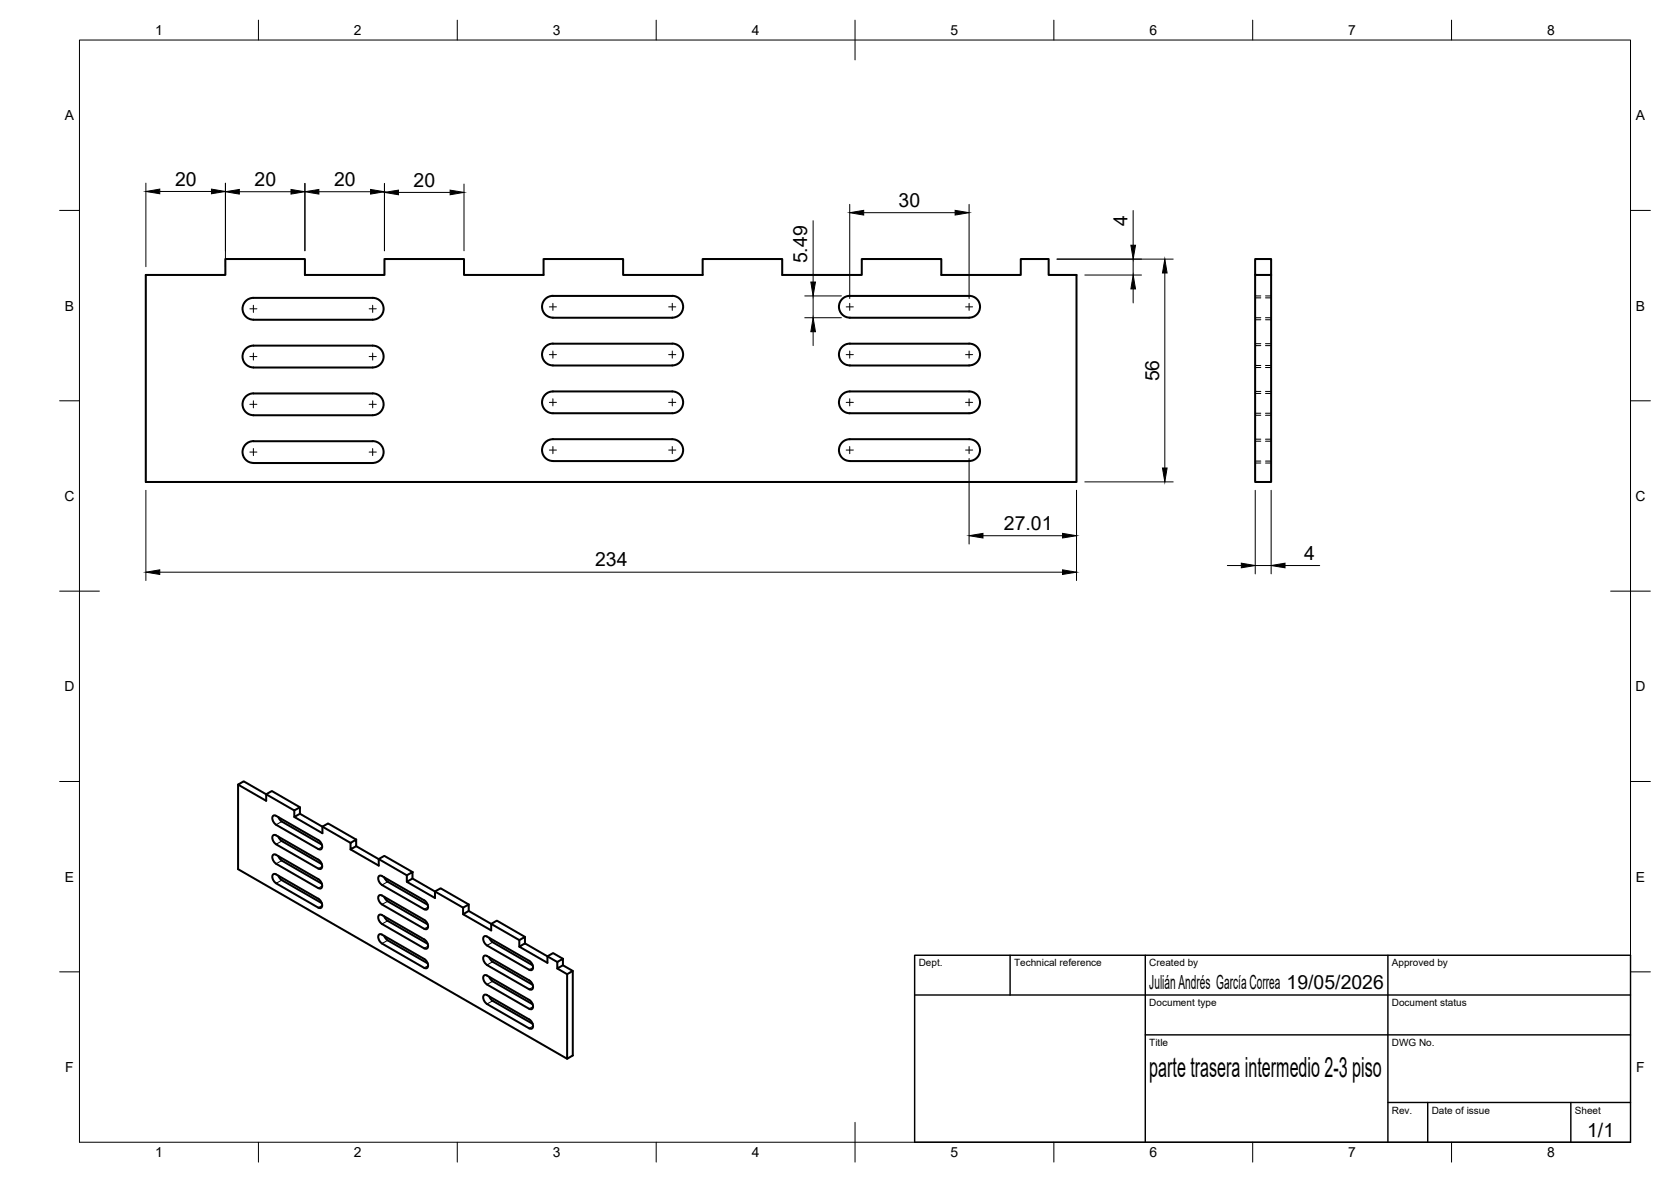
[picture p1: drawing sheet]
<svg xmlns="http://www.w3.org/2000/svg" width="420mm" height="297mm" viewBox="0 0 420 297" stroke-linecap="round" stroke-linejoin="round" font-family="sans-serif">
<!-- layer: Visible -->
<g fill="none" stroke="#000" stroke-width=".51">
<path d="M36.7 69.1h20v-4h20v4h20v-4h20v4h20v-4h20v4h20v-4h20v4h20v-4h20v4h20v-4h7v4h7v52h-234zM62 75.5l1.1-.6h.6h30a2.75 2.75 0 0 1 2.8 2.7 2.75 2.75 0 0 1-2.8 2.8l-30-.1a2.74 2.74 0 0 1-2.6-1.8 2.74 2.74 0 0 1 .9-3zM137.3 74.9l1.1-.5 .6-.1h30a2.75 2.75 0 0 1 2.8 2.8 2.75 2.75 0 0 1-2.8 2.7h-30a2.74 2.74 0 0 1-2.6-1.8 2.74 2.74 0 0 1 .9-3.1zM243.7 74.4l-30-.1a2.74 2.74 0 0 0-2.8 2.8 2.74 2.74 0 0 0 2.8 2.7h30M243.7 74.3a2.74 2.74 0 0 1 2.7 2.8 2.74 2.74 0 0 1-2.7 2.7M315.6 65.1h4v4h-4zM315.6 69.1v52h4v-52M61.6 99.9a2.74 2.74 0 0 1 2.1-1h30a2.75 2.75 0 0 1 2.8 2.7 2.75 2.75 0 0 1-2.8 2.8l-30-.1a2.74 2.74 0 0 1-2.4-1.5 2.74 2.74 0 0 1 .3-2.9zM62 87.5l1.1-.6h.6h30a2.75 2.75 0 0 1 2.8 2.7 2.75 2.75 0 0 1-2.8 2.8l-30-.1a2.74 2.74 0 0 1-2.6-1.8 2.74 2.74 0 0 1 .9-3zM137.3 86.9l1.1-.5h.6l30-.1a2.74 2.74 0 0 1 2.8 2.8 2.74 2.74 0 0 1-2.8 2.7h-30a2.74 2.74 0 0 1-2.6-1.8 2.74 2.74 0 0 1 .9-3.1zM137.3 99l1.1-.6h.6h30a2.74 2.74 0 0 1 2.8 2.7 2.74 2.74 0 0 1-2.8 2.8h-30a2.74 2.74 0 0 1-2.6-1.9 2.74 2.74 0 0 1 .9-3zM243.7 86.4l-30-.1a2.74 2.74 0 0 0-2.8 2.8 2.74 2.74 0 0 0 2.8 2.7h30"/>
<path d="M243.7 98.4h-30a2.74 2.74 0 0 0-2.8 2.7 2.74 2.74 0 0 0 2.8 2.8h30M243.7 86.3a2.74 2.74 0 0 1 2.7 2.8 2.74 2.74 0 0 1-2.7 2.7M243.7 98.4a2.74 2.74 0 0 1 2.7 2.7 2.74 2.74 0 0 1-2.7 2.8M62 111.5l1.1-.6h.6h30a2.75 2.75 0 0 1 2.8 2.7 2.75 2.75 0 0 1-2.8 2.8l-30-.1a2.74 2.74 0 0 1-2.6-1.8 2.74 2.74 0 0 1 .9-3zM137.3 111l1.1-.6h.6h30a2.75 2.75 0 0 1 2.8 2.7 2.75 2.75 0 0 1-2.8 2.8h-30a2.74 2.74 0 0 1-2.6-1.9 2.74 2.74 0 0 1 .9-3zM243.7 110.4h-30a2.74 2.74 0 0 0-2.8 2.7 2.74 2.74 0 0 0 2.8 2.8h30M243.7 110.4a2.74 2.74 0 0 1 2.7 2.7 2.74 2.74 0 0 1-2.7 2.8M59.9 197.2v21.2l82.7 47.7M69.4 209.9l10.6 6.1 .8 .9a.93 .93 0 0 1-.4 1.5l-11-6.2M69.4 214.8l10.6 6.1 .8 .9a.93 .93 0 0 1-.4 1.5l-.4-.1M69.4 205l10.6 6.1 .8 .9a.93 .93 0 0 1-.4 1.5l-11-6.2M69.4 219.7l10.6 6.1 .8 1a.93 .93 0 0 1-.4 1.4l-.4-.1"/>
<path d="M69.4 217.1l10.6 6.1M69.4 209.9l-.3-.1a1.06 1.06 0 0 0-.2 1.8l.5 .6M69.4 214.8l-.3-.1a1.06 1.06 0 0 0-.2 1.8l.5 .6M69.4 205l-.3-.1a1.06 1.06 0 0 0-.2 1.8l.5 .6M69.4 219.7l-.3-.1a1.06 1.06 0 0 0-.2 1.8l.5 .6M70 210.2l.9 1.1 10 5.9M70 215.1l.9 1.2 10 5.8M70 205.3l.9 1.1 10 5.8M74 203.7v1.6M75.4 202.9l-7.1-4.1-1.4 .8v1.6l-7-4 1.4-.9 12.7 7.4 1.4-.8v1.6M88.1 211.8l1.5-.8v1.6l-1.5 .9zM88.1 213.5l7.1 4v-1.6l1.4-.8 7.1 4"/>
<path d="M89.6 211l-7.1-4.1-1.4 .8v1.7l-7.1-4.1 1.4-.8 12.7 7.3M89.6 212.6l5.6 3.3M95.2 215.9l7.1 4.1M102.3 220l1.4-.9v1.7l-1.4 .8zM69.4 222l10.6 6.1M70 220.1l.9 1.1M70.8 221.2l10.1 5.8M95.4 225l.7 .1 10.6 6.1 .8 .9a.93 .93 0 0 1-.5 1.4l-10.9-6.2-.8-.9a1.14 1.14 0 0 1 .1-1.4zM95.4 229.9l.7 .1 10.6 6.1 .8 .9a.93 .93 0 0 1-.5 1.4l-10.9-6.2-.8-.9a1.14 1.14 0 0 1 .1-1.4zM95.4 220.1l.7 .1 10.6 6.1 .8 .9a.93 .93 0 0 1-.5 1.4l-10.9-6.2-.8-.9a1.14 1.14 0 0 1 .1-1.4zM95.4 234.8l.7 .1 10.6 6.1 .8 .9a.93 .93 0 0 1-.5 1.4l-10.9-6.2-.8-.9a1.14 1.14 0 0 1 .1-1.4zM96.6 225.4l.9 1.1 10 5.8"/>
<path d="M96.6 230.3l.9 1.1 10 5.8M96.6 220.5l.9 1.1 10 5.8M96.6 235.2l.9 1.1 10 5.8M102.3 221.6l7.1 4.1v-1.7l1.4-.8 7.1 4.1M103.7 220.8l12.7 7.3 1.5-.8v1.6M116.4 228.1v1.7M121.8 235.3l.6 .1 10.7 6 .7 1a.93 .93 0 0 1-.4 1.4l-10.9-6.2-.8-.9a1.14 1.14 0 0 1 .1-1.4zM123 235.7l.9 1.1M123.9 236.8l10 5.8M130.6 236.2v1.7M132 235.4l-7.1-4-1.4 .8v1.6l-7.1-4 1.5-.9 12.7 7.3 1.4-.8v1.7M121.8 245.1l.6 .1 10.7 6.1 .7 .9a.93 .93 0 0 1-.4 1.4l-10.9-6.2-.8-.9a1.14 1.14 0 0 1 .1-1.4z"/>
<path d="M122.5 242.5l-.8-.9a.93 .93 0 0 1 .4-1.5l11 6.3 .7 .9a.93 .93 0 0 1-.4 1.4l-11-6.2M123 240.6l.9 1.1 10 5.8M123 245.5l.9 1.1 10 5.8M123 250.4l.9 1.1 10 5.8M133.1 256.2l.7 .9a.93 .93 0 0 1-.4 1.4l-11-6.2-.7-.9a.93 .93 0 0 1 .4-1.5l11 6.3M140.1 241.8l1.4-.9v1.7l-1.4 .8zM141.5 240.9l-2.4-1.4-1.5 .8v1.7l-7-4.1 1.4-.8 8.1 4.7M141.5 242.6l2.5 1.4-1.4 .8-2.5-1.4M144 244v21.2l-1.4 .9v-21.3"/>
</g>
<!-- layer: Hidden -->
<g fill="none" stroke="#000" stroke-width=".25">
<path d="M315.6 74.4h1.4M315.6 79.8h1.4M315.6 74.9h1.4M318.2 74.4h1.4M318.2 79.8h1.4M318.2 74.9h1.4M315.6 91.8h1.4M315.6 86.4h1.4M315.6 86.9h1.4M315.6 92.4h1.4M315.6 98.9h1.4M315.6 98.4h1.4"/>
<path d="M315.6 80.4h1.4M318.2 91.8h1.4M318.2 86.4h1.4M318.2 86.9h1.4M318.2 92.4h1.4M318.2 98.9h1.4M318.2 98.4h1.4M318.2 80.4h1.4M315.6 104.4h1.4M315.6 103.9h1.4M315.6 110.9h1.4M315.6 116.4h1.4"/>
<path d="M315.6 110.4h1.4M315.6 115.9h1.4M318.2 104.4h1.4M318.2 103.9h1.4M318.2 110.9h1.4M318.2 116.4h1.4M318.2 110.4h1.4M318.2 115.9h1.4"/>
</g>
<!-- layer: Visible Narrow -->
<g fill="none" stroke="#000" stroke-width=".25">
<path d="M70.8 211.4l-1.4 .8M70.8 216.3l-1.4 .8M70.8 206.4l-1.4 .9M81 217.7l-1 .6M81 212.8l-1 .6M70.8 221.2l-1.4 .8M81 222.6l-1 .6M81 227.5l-1 .6M97.5 226.5l-1.4 .8M97.5 231.4l-1.4 .8M97.5 221.6l-1.4 .8M97.5 236.3l-1.4 .8"/>
<path d="M107.6 232.9l-.9 .5M107.6 237.8l-.9 .5M107.6 228l-.9 .5M123.9 236.8l-1.5 .8M107.6 242.7l-.9 .5M123.9 241.7l-1.5 .8M123.9 246.6l-1.5 .8M123.9 251.5l-1.5 .8M134 248.1l-.9 .5M134 252.9l-.9 .6M134 243.1l-.9 .6M134 257.9l-.9 .5"/>
</g>
<!-- layer: BORDER -->
<g fill="none" stroke="#000" stroke-width=".25">
<path d="M20 10.1h390v276.9h-390zM65 5.1v5M115 5.1v5M165 5.1v5M215 5.1v10M265 5.1v5M315 5.1v5M365 5.1v5M15 52.9h5M410 52.9h5M15 100.7h5M410 100.7h5"/>
<path d="M15 148.6h10M405 148.6h10M15 196.4h5M410 196.4h5M15 244.2h5M410 244.2h5M65 287v5M115 287v5M165 287v5M215 282.1v9.9M265 287v5M315 287v5"/>
<path d="M365 287v5"/>
</g>
<!-- layer: TITLEBLOCK -->
<path d="M230 240.1h180v46.9h-180zM230 250h180M254 240.1v9.9M288 240.1v46.9M349 240.1v46.9M288 260.1h122M349 277.1h61M359 277.1v9.9M395 277.1v9.9" fill="none" stroke="#000" stroke-width=".36"/>
<!-- layer: Smart Centers -->
<g fill="none" stroke="#000" stroke-width=".25">
<path d="M62.8 77.6h1.8M63.7 76.7v1.8M92.8 77.6h1.8M93.7 76.7v1.8M138.1 77.1h1.8M139 76.2v1.8M168.1 77.1h1.8M169 76.2v1.8M212.8 77.1h1.8M213.7 76.2v1.8M242.8 77.1h1.8M243.7 76.2v1.8"/>
<path d="M62.8 89.6h1.8M63.7 88.7v1.8M92.8 89.6h1.8M93.7 88.7v1.8M138.1 89.1h1.8M139 88.2v1.8M168.1 89.1h1.8M169 88.2v1.8M212.8 89.1h1.8M213.7 88.2v1.8M242.8 89.1h1.8M243.7 88.2v1.8"/>
<path d="M62.8 101.6h1.8M62.8 113.6h1.8M63.7 100.7v1.8M63.7 112.7v1.8M92.8 101.6h1.8M92.8 113.6h1.8M93.7 100.7v1.8M93.7 112.7v1.8M138.1 101.1h1.8M138.1 113.1h1.8M139 100.2v1.8M139 112.2v1.8"/>
<path d="M168.1 101.1h1.8M168.1 113.1h1.8M169 100.2v1.8M169 112.2v1.8M212.8 101.1h1.8M212.8 113.1h1.8M213.7 100.2v1.8M213.7 112.2v1.8M242.8 101.1h1.8M242.8 113.1h1.8M243.7 100.2v1.8M243.7 112.2v1.8"/>
</g>
<!-- layer: FD_Dimensions -->
<g fill="none" stroke="#000" stroke-width=".25">
<path d="M36.7 46v21M40.2 48.1h13M56.7 46v21M60.2 48.2h13M76.7 46.1v16.9M80.2 48.2h13M96.7 46.1v16.9M100.2 48.4h13M116.7 46.3v16.7M204.4 55.5v15.4M213.7 51.4v23.6M217.2 53.5h23"/>
<path d="M243.7 51.4v23.6M284.9 52.9v8.7M202.4 79.8h9.2M202.4 74.4h9.2M204.4 74.4v5.4M265.8 65.1h29.2M272.8 69.1h14.2M284.9 65.1v4M284.9 72.6v3.5M292.9 68.6v49M204.4 83.4v3.5M243.7 115.2v21.5"/>
<path d="M36.7 123.2v22.7M247.2 134.6h20M270.7 123.2v22.7M272.8 121.1h22.2M315.6 123.2v21M319.6 123.2v21M40.2 143.8h227M308.6 142.1h3.5M315.6 142.1h4M323.1 142.1h8.7"/>
</g>
<g fill="#000" stroke="#000" stroke-width=".25">
<path d="M36.7 48.1l3.5-.6v1.2zM53.2 47.5l3.5 .6-3.5 .6zM56.7 48.2l3.5-.6v1.2zM73.2 47.6l3.5 .6-3.5 .6zM76.7 48.2l3.5-.6v1.2zM93.2 47.6l3.5 .6-3.5 .6zM96.7 48.4l3.5-.6v1.1zM113.2 47.8l3.5 .6-3.5 .5zM213.7 53.5l3.5-.6v1.1zM240.2 52.9l3.5 .6-3.5 .5zM203.9 70.9h1.1l-.6 3.5zM284.9 69.1l.6 3.5h-1.1z"/>
<path d="M284.4 61.6h1.1l-.6 3.5zM292.9 65.1l.6 3.5h-1.2zM204.4 79.8l.6 3.6h-1.1zM292.3 117.6h1.2l-.6 3.5zM243.7 134.6l3.5-.6v1.2zM267.2 134l3.5 .6-3.5 .6zM36.7 143.8l3.5-.6v1.2zM267.2 143.2l3.5 .6-3.5 .6zM312.1 141.5l3.5 .6-3.5 .6zM319.6 142.1l3.5-.6v1.2z"/>
</g>
<text font-size="7" x="289" y="270.6">parte trasera intermedio 2-3 piso</text>
<g font-size="4.9">
<text x="44" y="46.7">20</text>
<text x="64" y="46.7">20</text>
<text x="84" y="46.7">20</text>
<text x="104" y="46.9">20</text>
<text x="226" y="52">30</text>
<text x="283.5" y="56.8" transform="rotate(-90 283.5 56.8)">4</text>
<text x="203" y="66.2" transform="rotate(-90 203 66.2)">5.49</text>
<text x="291.4" y="95.8" transform="rotate(-90 291.4 95.8)">56</text>
<text x="252.4" y="133.2">27.01</text>
<text x="149.6" y="142.3">234</text>
<text x="328" y="140.7">4</text>
<text x="289" y="248.5">Julián Andrés García Correa 19/05/2026</text>
<text x="399.1" y="285.7">1/1</text>
</g>
<g font-size="3.5">
<text x="39" y="8.8">1</text>
<text x="89" y="8.8">2</text>
<text x="139" y="8.8">3</text>
<text x="189" y="8.8">4</text>
<text x="239" y="8.8">5</text>
<text x="289" y="8.8">6</text>
<text x="339" y="8.8">7</text>
<text x="389" y="8.8">8</text>
<text x="16.3" y="30.2">A</text>
<text x="411.3" y="30.2">A</text>
<text x="16.3" y="78">B</text>
<text x="411.3" y="78">B</text>
<text x="16.2" y="125.9">C</text>
<text x="411.2" y="125.9">C</text>
<text x="16.2" y="173.7">D</text>
<text x="411.2" y="173.7">D</text>
<text x="16.3" y="221.6">E</text>
<text x="411.3" y="221.6">E</text>
<text x="16.4" y="269.4">F</text>
<text x="411.4" y="269.4">F</text>
<text x="39" y="290.8">1</text>
<text x="89" y="290.8">2</text>
<text x="139" y="290.8">3</text>
<text x="189" y="290.8">4</text>
<text x="239" y="290.8">5</text>
<text x="289" y="290.8">6</text>
<text x="339" y="290.8">7</text>
<text x="389" y="290.8">8</text>
</g>
<g font-size="2.5">
<text x="231" y="242.9">Dept.</text>
<text x="255" y="242.9">Technical reference</text>
<text x="289" y="242.9">Created by</text>
<text x="350" y="242.9">Approved by</text>
<text x="289" y="252.8">Document type</text>
<text x="350" y="252.8">Document status</text>
<text x="289" y="262.9">Title</text>
<text x="350" y="262.9">DWG No.</text>
<text x="350" y="279.9">Rev.</text>
<text x="360" y="279.9">Date of issue</text>
<text x="396" y="279.9">Sheet</text>
</g>
</svg>
